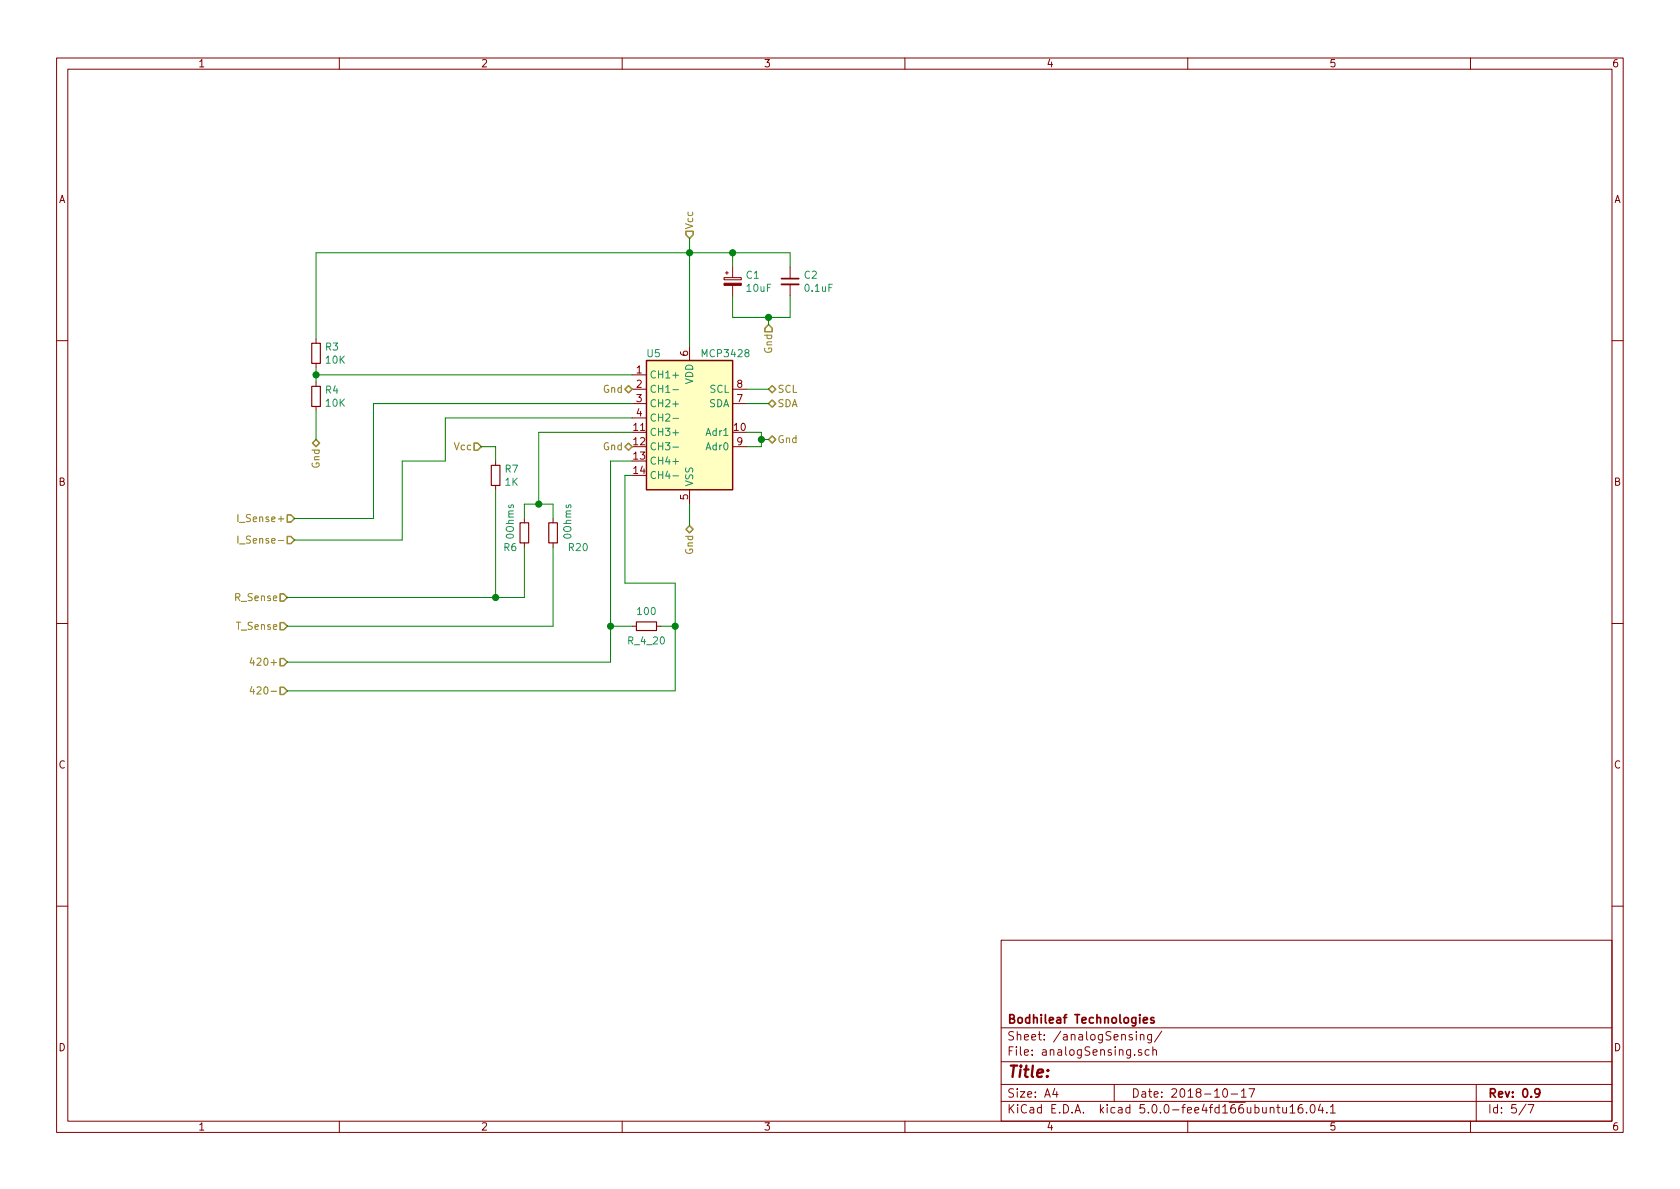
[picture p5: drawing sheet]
EESchema Schematic File Version 4
LIBS:sanjaya-cache
EELAYER 26 0
EELAYER END
$Descr A4 11693 8268
encoding utf-8
Sheet 5 7
Title ""
Date "2018-10-17"
Rev "0.9"
Comp "Bodhileaf Technologies"
Comment1 ""
Comment2 ""
Comment3 ""
Comment4 ""
$EndDescr
$Comp
L Analog_ADC:MCP3428 U5
U 1 1
P 4800 2900
F 0 "U5" H 4550 3350 50  0000 C CNN
F 1 "MCP3428" H 5050 3350 50  0000 C CNN
F 2 "Package_SO:SOIC-14_3.9x8.7mm_P1.27mm" H 4800 2900 50  0001 C CNN
F 3 "http://ww1.microchip.com/downloads/en/DeviceDoc/22226a.pdf" H 4800 2900 50  0001 C CNN
	1    4800 2900
	1    0    0    -1  
$EndComp
$Comp
L Device:CP_Small C1
U 1 1
P 5100 1950
F 0 "C1" H 5188 1996 50  0000 L CNN
F 1 "10uF" H 5188 1905 50  0000 L CNN
F 2 "Capacitor_Tantalum_SMD:CP_EIA-3216-12_Kemet-S" H 5100 1950 50  0001 C CNN
F 3 "~" H 5100 1950 50  0001 C CNN
	1    5100 1950
	1    0    0    -1  
$EndComp
Text HLabel 4800 1650 1    50   Input ~ 0
Vcc
Wire Wire Line
	4800 1650 4800 1750
Wire Wire Line
	4800 1750 5100 1750
Wire Wire Line
	5100 1750 5100 1850
Connection ~ 4800 1750
Wire Wire Line
	4800 1750 4800 2400
Wire Wire Line
	5100 1750 5500 1750
Wire Wire Line
	5500 1750 5500 1850
Connection ~ 5100 1750
Text HLabel 5350 2250 3    50   Input ~ 0
Gnd
Wire Wire Line
	5100 2050 5100 2200
Wire Wire Line
	5100 2200 5350 2200
Wire Wire Line
	5350 2200 5350 2250
Wire Wire Line
	5350 2200 5500 2200
Wire Wire Line
	5500 2200 5500 2050
Connection ~ 5350 2200
Text HLabel 5350 3050 2    50   BiDi ~ 0
Gnd
Wire Wire Line
	5200 3000 5300 3000
Wire Wire Line
	5300 3000 5300 3050
Wire Wire Line
	5300 3050 5350 3050
Wire Wire Line
	5200 3100 5300 3100
Wire Wire Line
	5300 3100 5300 3050
Connection ~ 5300 3050
Text HLabel 4800 3650 3    50   BiDi ~ 0
Gnd
Wire Wire Line
	4800 3650 4800 3500
Text HLabel 5350 2700 2    50   BiDi ~ 0
SCL
Text HLabel 5350 2800 2    50   BiDi ~ 0
SDA
Wire Wire Line
	5200 2700 5350 2700
Wire Wire Line
	5200 2800 5350 2800
Text HLabel 4400 2700 0    50   BiDi ~ 0
Gnd
Text HLabel 4400 3100 0    50   BiDi ~ 0
Gnd
$Comp
L Device:R_Small R3
U 1 1
P 2200 2450
F 0 "R3" H 2259 2496 50  0000 L CNN
F 1 "10K" H 2259 2405 50  0000 L CNN
F 2 "Resistor_SMD:R_1206_3216Metric" H 2200 2450 50  0001 C CNN
F 3 "~" H 2200 2450 50  0001 C CNN
	1    2200 2450
	1    0    0    -1  
$EndComp
$Comp
L Device:R_Small R4
U 1 1
P 2200 2750
F 0 "R4" H 2259 2796 50  0000 L CNN
F 1 "10K" H 2259 2705 50  0000 L CNN
F 2 "Resistor_SMD:R_1206_3216Metric" H 2200 2750 50  0001 C CNN
F 3 "~" H 2200 2750 50  0001 C CNN
	1    2200 2750
	1    0    0    -1  
$EndComp
Text HLabel 2200 3050 3    50   BiDi ~ 0
Gnd
Wire Wire Line
	2200 2650 2200 2600
Connection ~ 2200 2600
Wire Wire Line
	2200 2600 2200 2550
Text HLabel 2050 3600 0    50   Input ~ 0
I_Sense+
Text HLabel 2050 3750 0    50   Input ~ 0
I_Sense-
Wire Wire Line
	2600 3600 2600 2800
Wire Wire Line
	3100 2900 3100 3200
Wire Wire Line
	3100 3200 2800 3200
Wire Wire Line
	2800 3200 2800 3750
Wire Wire Line
	2050 3600 2600 3600
Wire Wire Line
	2050 3750 2800 3750
Wire Wire Line
	2200 2600 4400 2600
Wire Wire Line
	3100 2900 4400 2900
$Comp
L Device:R_Small R7
U 1 1
P 3450 3300
F 0 "R7" H 3509 3346 50  0000 L CNN
F 1 "1K" H 3509 3255 50  0000 L CNN
F 2 "Resistor_SMD:R_0805_2012Metric" H 3450 3300 50  0001 C CNN
F 3 "~" H 3450 3300 50  0001 C CNN
	1    3450 3300
	1    0    0    -1  
$EndComp
Text HLabel 3350 3100 0    50   Input ~ 0
Vcc
Wire Wire Line
	3350 3100 3450 3100
Wire Wire Line
	3450 3100 3450 3200
Text HLabel 2000 4150 0    50   Input ~ 0
R_Sense
Wire Wire Line
	3450 3400 3450 4150
Wire Wire Line
	3750 3500 3750 3000
Wire Wire Line
	3750 3000 4400 3000
Wire Wire Line
	2000 4150 3450 4150
Wire Wire Line
	3650 4150 3450 4150
Connection ~ 3450 4150
Text HLabel 2000 4350 0    50   Input ~ 0
T_Sense
Wire Wire Line
	2000 4350 3850 4350
$Comp
L Device:R_Small R_4_20
U 1 1
P 4500 4350
F 0 "R_4_20" V 4600 4350 50  0000 C CNN
F 1 "100" V 4395 4350 50  0000 C CNN
F 2 "Resistor_SMD:R_1206_3216Metric" H 4500 4350 50  0001 C CNN
F 3 "~" H 4500 4350 50  0001 C CNN
	1    4500 4350
	0    1    1    0   
$EndComp
Text HLabel 2000 4600 0    50   Input ~ 0
420+
Text HLabel 2000 4800 0    50   Input ~ 0
420-
Wire Wire Line
	4400 3200 4250 3200
Wire Wire Line
	4250 3200 4250 4350
Wire Wire Line
	4250 4600 2000 4600
Wire Wire Line
	4400 3300 4350 3300
Wire Wire Line
	4350 3300 4350 4050
Wire Wire Line
	4350 4050 4700 4050
Wire Wire Line
	4700 4050 4700 4350
Wire Wire Line
	4700 4800 2000 4800
Wire Wire Line
	4400 4350 4250 4350
Connection ~ 4250 4350
Wire Wire Line
	4250 4350 4250 4600
Wire Wire Line
	4600 4350 4700 4350
Connection ~ 4700 4350
Wire Wire Line
	4700 4350 4700 4800
Wire Wire Line
	2200 1750 4800 1750
Wire Wire Line
	2200 1750 2200 2350
$Comp
L Device:C_Small C2
U 1 1
P 5500 1950
F 0 "C2" H 5592 1996 50  0000 L CNN
F 1 "0.1uF" H 5592 1905 50  0000 L CNN
F 2 "Capacitor_SMD:C_0805_2012Metric" H 5500 1950 50  0001 C CNN
F 3 "~" H 5500 1950 50  0001 C CNN
	1    5500 1950
	1    0    0    -1  
$EndComp
Wire Wire Line
	2600 2800 4400 2800
$Comp
L Device:R_Small R6
U 1 1
P 3650 3700
F 0 "R6" H 3500 3600 50  0000 L CNN
F 1 "0Ohms" V 3550 3650 50  0000 L CNN
F 2 "Resistor_SMD:R_0805_2012Metric" H 3650 3700 50  0001 C CNN
F 3 "~" H 3650 3700 50  0001 C CNN
	1    3650 3700
	1    0    0    -1  
$EndComp
$Comp
L Device:R_Small R20
U 1 1
P 3850 3700
F 0 "R20" H 3950 3600 50  0000 L CNN
F 1 "0Ohms" V 3950 3650 50  0000 L CNN
F 2 "Resistor_SMD:R_0805_2012Metric" H 3850 3700 50  0001 C CNN
F 3 "~" H 3850 3700 50  0001 C CNN
	1    3850 3700
	1    0    0    -1  
$EndComp
Wire Wire Line
	3750 3500 3650 3500
Wire Wire Line
	3650 3500 3650 3600
Wire Wire Line
	3650 3800 3650 4150
Wire Wire Line
	3750 3500 3850 3500
Wire Wire Line
	3850 3500 3850 3600
Connection ~ 3750 3500
Wire Wire Line
	3850 3800 3850 4350
Wire Wire Line
	2200 2850 2200 3050
$EndSCHEMATC
